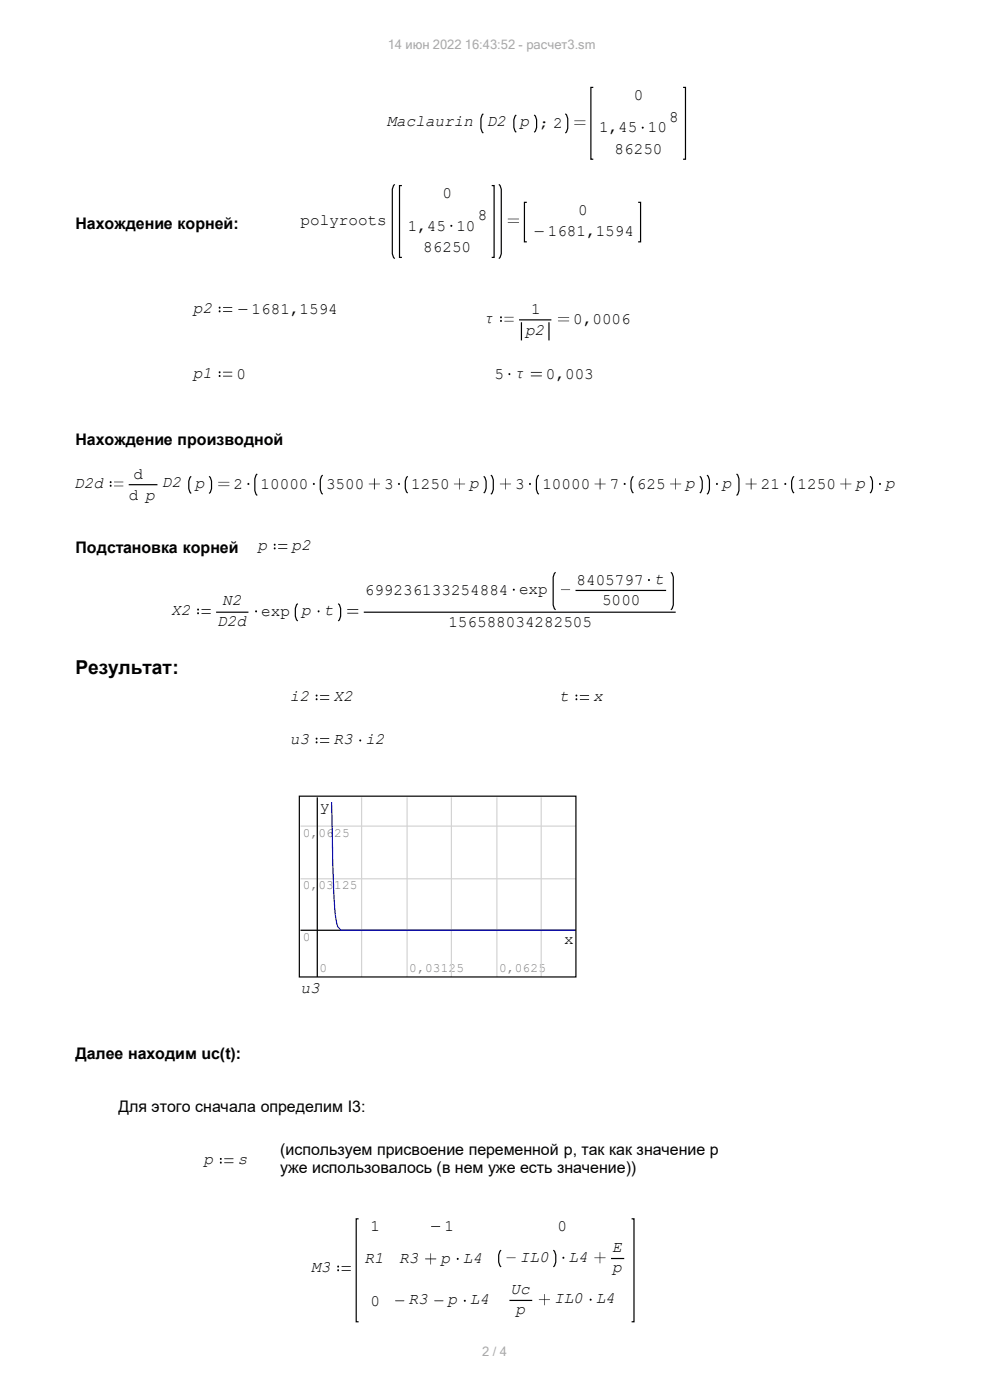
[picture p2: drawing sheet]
<svg xmlns="http://www.w3.org/2000/svg" width="210mm" height="297mm" viewBox="0 0 210 297" stroke-linecap="round" stroke-linejoin="round" font-family="sans-serif">
<g fill="#000">
<path d="M121.8 25.6l2.4 .1h-2.4zM121.8 26.3l2.4 .1-2.4 .1z" fill-rule="evenodd"/>
<path d="M107.7 46.4l2.4 .1h-2.4zM107.7 47.2h2.4l-2.4 .1z" fill-rule="evenodd"/>
<path d="M113.4 49.1h2l-1.9 .1z" fill-rule="evenodd"/>
<path d="M46.4 65.3a.21 .21 0 0 1 .4 0 .21 .21 0 0 1-.4 0zM46.4 66.1a.2 .2 0 0 1 .4 0 .2 .2 0 0 1-.4 0z" fill-rule="evenodd"/>
<path d="M46.4 79a.21 .21 0 0 1 .4 0 .21 .21 0 0 1-.4 0zM46.4 79.8a.2 .2 0 0 1 .4 0 .2 .2 0 0 1-.4 0z" fill-rule="evenodd"/>
<path d="M47.3 65.2h1.9l.1 .1h-1.9zM47.3 66h1.9l.1 .1-1.9 .1z" fill-rule="evenodd"/>
<path d="M47.3 78.9h1.9l.1 .1h-1.9zM47.3 79.7h1.9l.1 .1-1.9 .1z" fill-rule="evenodd"/>
<path d="M50.6 65.6h1.8l.1 .1h-1.9z" fill-rule="evenodd"/>
<path d="M106.1 67.3a.2 .2 0 0 1 .4 0 .2 .2 0 0 1-.4 0zM106.1 68.1a.2 .2 0 0 1 .4 0 .2 .2 0 0 1-.4 0z" fill-rule="evenodd"/>
<path d="M107 67.2h2v.2h-2zM107 68.1h2v.1z" fill-rule="evenodd"/>
<path d="M112.6 78.9l2.4 .1-2.4 .1zM112.6 79.7l2.4 .1h-2.4z" fill-rule="evenodd"/>
<path d="M118.4 67.3l2.3 .1zM118.4 68.1h2.3z" fill-rule="evenodd"/>
<path d="M23.3 102.3a.2 .2 0 0 1 .4 0 .2 .2 0 0 1-.4 0zM23.3 103.1a.2 .2 0 0 1 .4 0 .2 .2 0 0 1-.4 0z" fill-rule="evenodd"/>
<path d="M24.2 102.2h2v.1h-2zM24.2 103.1l2-.1v.2z" fill-rule="evenodd"/>
<path d="M46.3 102.2l2.4 .1-2.3 .1zM46.3 103h2.4z" fill-rule="evenodd"/>
<path d="M58.1 115.6a.21 .21 0 0 1 .4 0 .21 .21 0 0 1-.4 0zM58.1 116.4a.2 .2 0 0 1 .4 0 .2 .2 0 0 1-.4 0z" fill-rule="evenodd"/>
<path d="M59 115.4h1.9l.1 .2h-1.9zM59 116.3h1.9l.1 .1-1.9 .1z" fill-rule="evenodd"/>
<path d="M78.2 102.6h1.1l.1-1.1 .1 1.1 1.1 .1h-1.1v1.1h-.1l-.1-1.1h-1z" fill-rule="evenodd"/>
<path d="M97.5 101.5v1.1l1.2 .1h-1.2v1.1h-.1v-1.1h-1.1l1.1-.1z" fill-rule="evenodd"/>
<path d="M106 102.6h1.1l.1-1.1 .1 1.1 1.1 .1h-1.1l-.1 1.1-.1-1.1h-1z" fill-rule="evenodd"/>
<path d="M127.3 101.5l.1 1.1h1.1l-.1 .1h-1l-.1 1.1h-.1v-1.1h-1.1l1.1-.1z" fill-rule="evenodd"/>
<path d="M142.2 102.6h1.1v-1.1l.1 1.1 1.1 .1h-1.1v1.1h-.1v-1.1h-1.1z" fill-rule="evenodd"/>
<path d="M158.2 102.6h1.1v-1.1l.1 1.1 1.1 .1h-1.1v1.1h-.1v-1.1h-1.1z" fill-rule="evenodd"/>
<path d="M178.3 102.6h1.1v-1.1l.1 1.1 1.1 .1h-1.1v1.1h-.1v-1.1h-1.1z" fill-rule="evenodd"/>
<path d="M41.8 129.3a.21 .21 0 0 1 .4 0 .21 .21 0 0 1-.4 0zM41.8 130.1a.2 .2 0 0 1 .4 0 .2 .2 0 0 1-.4 0z" fill-rule="evenodd"/>
<path d="M42.8 129.2h1.8l.1 .1-1.9 .1zM42.8 130.1l1.8-.1 .1 .2h-1.9z" fill-rule="evenodd"/>
<path d="M73.7 129.2l2.3 .1-2.3 .1zM73.7 130l2.3 .1-2.3 .1z" fill-rule="evenodd"/>
<path d="M119 125.1h1.9l-1.8 .1z" fill-rule="evenodd"/>
<path d="M67 147.6a.21 .21 0 0 1 .4 0 .21 .21 0 0 1-.4 0zM67 148.4a.2 .2 0 0 1 .4 0 .2 .2 0 0 1-.4 0z" fill-rule="evenodd"/>
<path d="M67 156.7a.21 .21 0 0 1 .4 0 .21 .21 0 0 1-.4 0zM67 157.5a.2 .2 0 0 1 .4 0 .2 .2 0 0 1-.4 0z" fill-rule="evenodd"/>
<path d="M67.9 147.5l1.9-.1v.2h-1.9zM67.9 148.3h1.9v.1l-1.9 .1z" fill-rule="evenodd"/>
<path d="M67.9 156.6h1.9v.1l-1.9 .1zM67.9 157.4h1.9v.2h-1.9z" fill-rule="evenodd"/>
<path d="M122.1 147.6a.21 .21 0 0 1 .4 0 .21 .21 0 0 1-.4 0zM122.1 148.4a.2 .2 0 0 1 .4 0 .2 .2 0 0 1-.4 0z" fill-rule="evenodd"/>
<path d="M123 147.5l1.9-.1 .1 .2h-1.9zM123 148.3h1.9l.1 .1-1.9 .1z" fill-rule="evenodd"/>
<circle cx="136.4" cy="27.1" r=".21"/>
<circle cx="95.8" cy="47.9" r=".21"/>
<circle cx="108.1" cy="79.4" r=".21"/>
<circle cx="52.7" cy="102.7" r=".2"/>
<circle cx="66.6" cy="102.7" r=".2"/>
<circle cx="84.6" cy="102.7" r=".22"/>
<circle cx="112.4" cy="102.7" r=".2"/>
<circle cx="132.5" cy="102.7" r=".22"/>
<circle cx="152.1" cy="102.7" r=".2"/>
<circle cx="166.6" cy="102.7" r=".22"/>
<circle cx="186.7" cy="102.7" r=".2"/>
<circle cx="54.3" cy="129.7" r=".22"/>
<circle cx="67.6" cy="129.7" r=".21"/>
<circle cx="109" cy="125.1" r=".2"/>
<circle cx="137.7" cy="123" r=".22"/>
<circle cx="76.4" cy="157.1" r=".22"/>
</g>
<g fill="none" stroke="#000" stroke-width=".25">
<path d="M125.9 18.5h-.6v15.3h.6M144.9 18.5h.5v15.3h-.5M83.7 39.1l-.2 .3-.3 .7v13.7l.3 .8 .2 .3M85.3 39.4h-.5v15.2h.5M102.5 24.1a3.7 3.7 0 0 0-.2 3.9l.2 .2M104.3 39.4h.5v15.2h-.5M105.8 39.1l.3 .3 .2 .7v13.7l-.2 .8-.3 .3M109.5 24.4a3 3 0 0 0 0 3.7M113.3 24.4a3 3 0 0 1 0 3.7M119.9 24.1a3.7 3.7 0 0 1 .3 3.9l-.3 .2M111.8 42.9h-.5v8.4h.5M135.4 42.9h.5v8.4h-.5"/>
<path d="M110.1 67.9h6.9M110.6 68.4v3.8M116.5 68.4v3.8M27.3 102.8h6.1M40.6 101a2.99 2.99 0 0 0 0 3.7M44.4 101a2.99 2.99 0 0 1 0 3.7M54.6 100.5l-.3 .3-.2 .8v2.5l.2 .8 .3 .2M68.5 100.8a3.5 3.5 0 0 0 0 4.1M86.5 101a2.9 2.9 0 0 0 0 3.6M102.6 101a2.9 2.9 0 0 1 0 3.6M104.1 100.8a3.5 3.5 0 0 1 0 4.1M114.3 100.8a3.5 3.5 0 0 0 0 4.1"/>
<path d="M134.4 101a2.9 2.9 0 0 0 0 3.6M148.5 101a2.9 2.9 0 0 1 0 3.6M150 100.8a3.5 3.5 0 0 1 0 4.1M156.3 100.5l.2 .3 .3 .8v2.5l-.3 .8-.2 .2M168.4 101a2.9 2.9 0 0 0 0 3.6M184.6 101a2.9 2.9 0 0 1 0 3.6M45.8 129.9h6.9M63.2 128.1a3 3 0 0 0 0 3.6M71.8 128.1a3 3 0 0 1 0 3.6M77.2 129.9h66.1M117.9 121.4l-.3 .3-.3 .7v6l.3 .7 .3 .3M122.1 125.3h19.2"/>
<path d="M142.3 121.4l.3 .3 .2 .7v6l-.2 .7-.3 .3M122.2 169.1v38.2h-58.5"/>
</g>
<path d="M63.8 169.2h58.4v38.1h-58.4z" fill="#fff"/>
<path d="M63.8 175.3h58.4M67.3 169.2v38.1M76.7 169.2v38.1M86.4 169.2v38.1M95.8 169.2v38.1M105.4 169.2v38.1M114.8 169.2v38.1M63.8 186.4h58.4M63.8 197.4h58.4" fill="none" stroke="#d3d3d3" stroke-width=".25"/>
<path d="M63.5 168.9h58.7v38.4h-58.7zM67.3 169.2v38.1M63.8 197.4h58.4M76.1 258.6h-.5v21.8h.5M134 258.6h.5v21.8h-.5M106.3 265.2a2.9 2.9 0 0 0 0 3.6M108.1 275.9h4.8M117.4 265.2a2.9 2.9 0 0 1 0 3.6M129.6 267h2.8" fill="none" stroke="#000" stroke-width=".25"/>
<path d="M70.4 170.2l.5 20.6 .5 4.8 .2 1 .8 .8h49.8" fill="none" stroke="#00f" stroke-width=".25"/>
<g fill="#000">
<path d="M46.7 245.9a.21 .21 0 0 1 .4 0 .21 .21 0 0 1-.4 0zM46.6 246.7a.2 .2 0 0 1 .4 0 .2 .2 0 0 1-.4 0z" fill-rule="evenodd"/>
<path d="M47.6 245.8l1.8-.1 .1 .2h-1.9zM47.6 246.6h1.8l.1 .1-1.9 .1z" fill-rule="evenodd"/>
<path d="M71.5 268.7a.2 .2 0 0 1 .4 0 .2 .2 0 0 1-.4 0zM71.5 269.5a.21 .21 0 0 1 .4 0 .21 .21 0 0 1-.4 0z" fill-rule="evenodd"/>
<path d="M72.5 268.6h1.9v.1l-1.9 .1zM72.5 269.5h1.8l.1 .1h-1.9z" fill-rule="evenodd"/>
<path d="M83.8 275.9h1.9l.1 .1-1.9 .1z" fill-rule="evenodd"/>
<path d="M91.3 265.9h.1v1.1h1.1v.2h-1.1v1.1h-.1v-1.1l-1.1-.1 1.1-.1z" fill-rule="evenodd"/>
<path d="M91.4 260.2l1.9-.1 .1 .2h-1.9z" fill-rule="evenodd"/>
<path d="M92.1 275.9h1.9l.1 .1-1.9 .1z" fill-rule="evenodd"/>
<path d="M107.4 266.8l2 .1z" fill-rule="evenodd"/>
<path d="M114.3 275.7h1.1l.1-1.2 .1 1.2 1.1 .1h-1.1v1.1h-.2v-1.1z" fill-rule="evenodd"/>
<path d="M126.1 266.8h1.1l.1-1.2v1.2h1.2l-1.2 .1v1.1h-.1v-1.1h-1z" fill-rule="evenodd"/>
<circle cx="97.1" cy="267.1" r=".21"/>
<circle cx="98.6" cy="276" r=".22"/>
<circle cx="119.5" cy="266.8" r=".22"/>
<circle cx="125.3" cy="275.7" r=".2"/>
</g>
<text font-size="4.1" x="16" y="143">Результат:</text>
<g font-size="3.4">
<text x="134.5" y="21.2">0</text>
<text x="82" y="26.7">Maclaurin</text>
<text x="103.3" y="26.7">D2</text>
<text x="110.2" y="26.8">p ; 2</text>
<text x="127.1" y="28.1">1,45</text>
<text x="137.4" y="28.1">10</text>
<text x="142" y="25.8">8</text>
<text x="130.4" y="32.6">86250</text>
<text x="63.8" y="47.8">polyroots</text>
<text x="93.9" y="42">0</text>
<text x="101.4" y="46.6">8</text>
<text x="122.6" y="45.6">0</text>
<text x="16" y="48.6">Нахождение корней:</text>
<text x="86.5" y="48.9">1,45</text>
<text x="89.8" y="53.5">86250</text>
<text x="96.8" y="48.9">10</text>
<text x="116.2" y="50.2">1681,1594</text>
<text x="40.9" y="66.4">p2</text>
<text x="53.4" y="66.7">1681,1594</text>
<text x="102.6" y="68.5">τ</text>
<text x="111.4" y="71">p2</text>
<text x="112.6" y="66.7">1</text>
<text x="121.6" y="68.7">0,0006</text>
<text x="40.9" y="80.1">p1</text>
<text x="50.2" y="80.4">0</text>
<text x="104.9" y="80.4">5 τ</text>
<text x="115.8" y="80.4">0,003</text>
<text x="16" y="94.4">Нахождение производной</text>
<text x="28.3" y="101.6">d</text>
<text x="15.7" y="103.5">D2d</text>
<text x="27.3" y="106.2">d p</text>
<text x="34.3" y="103.4">D2</text>
<text x="41.3" y="103.5">p</text>
<text x="49.5" y="103.7">2</text>
<text x="55.3" y="103.7">10000</text>
<text x="69.2" y="103.7">3500</text>
<text x="81.5" y="103.7">3</text>
<text x="87.2" y="103.7">1250</text>
<text x="99.5" y="103.5">p</text>
<text x="109.3" y="103.7">3</text>
<text x="115.1" y="103.7">10000</text>
<text x="129.4" y="103.7">7</text>
<text x="135.1" y="103.7">625</text>
<text x="145.4" y="103.5">p</text>
<text x="153.2" y="103.5">p</text>
<text x="161.4" y="103.7">21</text>
<text x="169.2" y="103.7">1250</text>
<text x="181.5" y="103.5">p</text>
<text x="187.7" y="103.5">p</text>
<text x="16" y="117.2">Подстановка корней</text>
<text x="54.6" y="116.7">p</text>
<text x="61.8" y="116.7">p2</text>
<text x="122.3" y="124.1">8405797 t</text>
<text x="36.3" y="130.5">X2</text>
<text x="47.1" y="128.4">N2</text>
<text x="55.4" y="130.6">exp</text>
<text x="63.9" y="130.5">p</text>
<text x="68.7" y="130.5">t</text>
<text x="77.4" y="126.2">699236133254884 exp</text>
<text x="127.7" y="128.4">5000</text>
<text x="46.1" y="132.8">D2d</text>
<text x="95.1" y="133.1">156588034282505</text>
<text x="61.5" y="148.7">i2</text>
<text x="70.7" y="148.7">X2</text>
<text x="118.6" y="148.7">t</text>
<text x="125.9" y="148.7">x</text>
<text x="61.5" y="157.9">u3</text>
<text x="70.7" y="157.9">R3</text>
<text x="77.5" y="157.9">i2</text>
<text x="67.9" y="172">y</text>
<text x="119.7" y="200.2">x</text>
<text x="63.8" y="210.7">u3</text>
<text x="16" y="224.7">Далее находим uc(t):</text>
<text x="25.1" y="236">Для этого сначала определим I3:</text>
<text x="59.4" y="245.1">(используем присвоение переменной p, так как значение p</text>
<text x="43.2" y="247">p</text>
<text x="50.4" y="247">s</text>
<text x="59.4" y="248.9">уже использовалось (в нем уже есть значение))</text>
<text x="78.6" y="261.2">1</text>
<text x="94.3" y="261.2">1</text>
<text x="118.2" y="261.2">0</text>
<text x="66" y="269.9">M3</text>
<text x="77.3" y="267.8">R1</text>
<text x="84.7" y="267.8">R3</text>
<text x="93.4" y="267.8">p</text>
<text x="98.2" y="267.8">L4</text>
<text x="110.3" y="267.6">IL0</text>
<text x="120.6" y="267.6">L4</text>
<text x="129.8" y="269.9">p</text>
<text x="129.8" y="265.6">E</text>
<text x="108.3" y="274.4">Uc</text>
<text x="78.6" y="277">0</text>
<text x="86.7" y="276.7">R3</text>
<text x="95" y="276.7">p</text>
<text x="99.7" y="276.7">L4</text>
<text x="109.3" y="278.8">p</text>
<text x="117.6" y="276.5">IL0</text>
<text x="126.4" y="276.5">L4</text>
</g>
<g font-size="2.8" fill="#a9a9a9">
<text x="82.3" y="10.4">14 июн 2022 16:43:52 - расчет3.sm</text>
<text x="102.3" y="287.8">2 / 4</text>
</g>
<g font-size="2.7" fill="#808080">
<text x="64.2" y="177.5">0,0625</text>
<text x="64.2" y="188.7">0,03125</text>
<text x="64.2" y="199.6">0</text>
<text x="67.8" y="206.2">0</text>
<text x="86.8" y="206.2">0,03125</text>
<text x="105.9" y="206.2">0,0625</text>
</g>
</svg>
